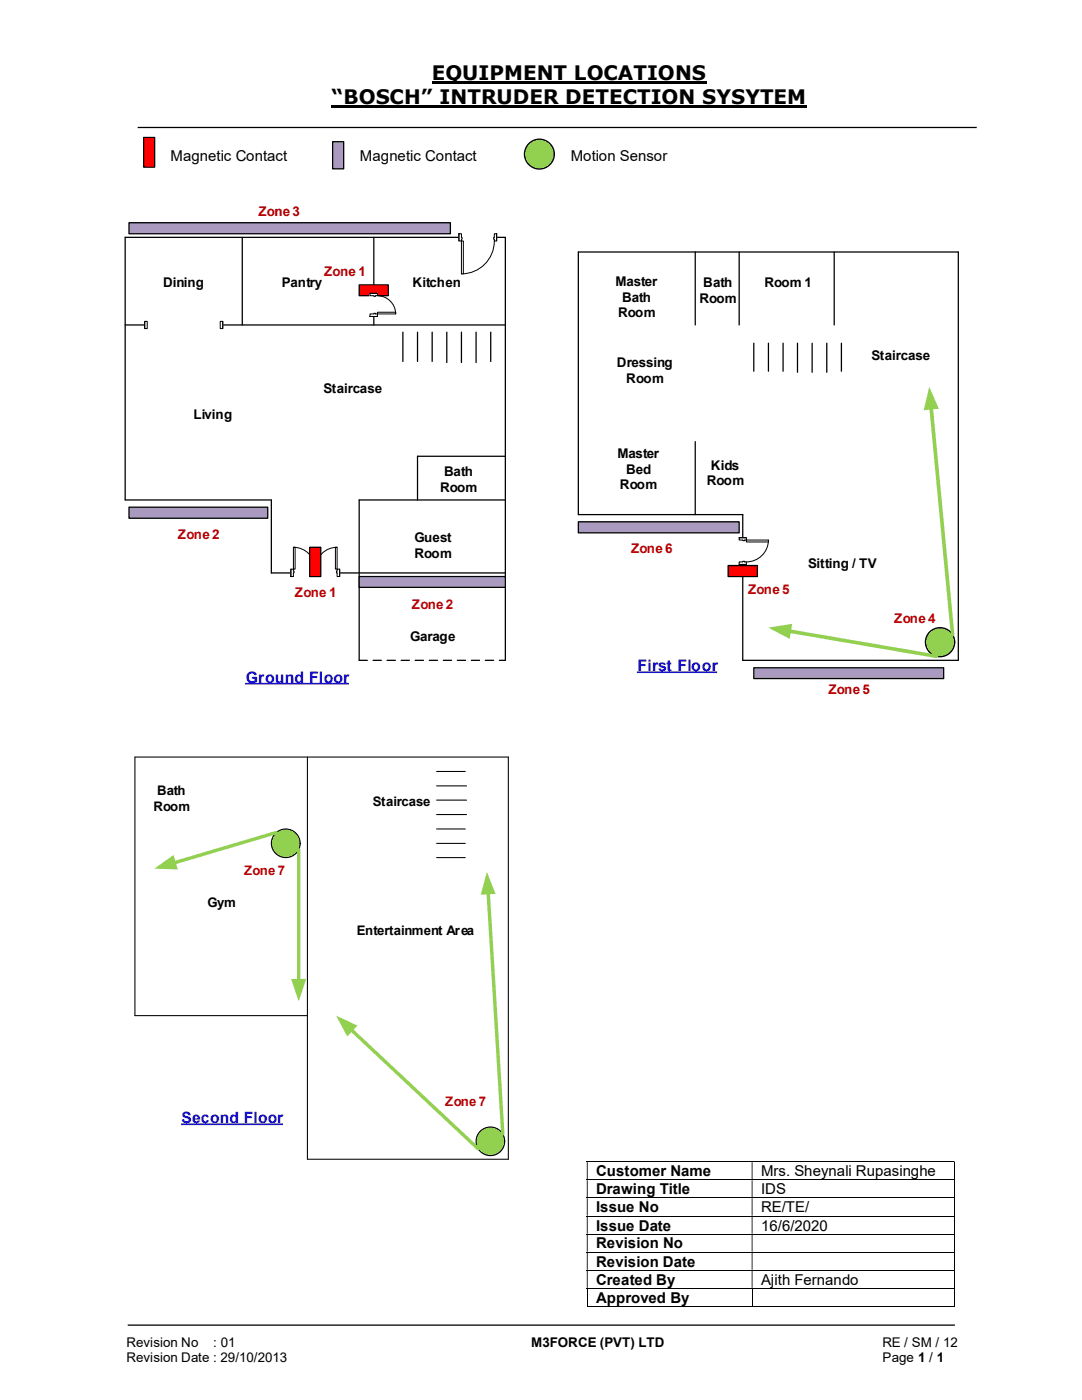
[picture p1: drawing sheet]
<svg xmlns="http://www.w3.org/2000/svg" width="216mm" height="279mm" viewBox="0 0 216 279" stroke-linecap="round" stroke-linejoin="round" font-family="sans-serif">
<path d="M86.1 16.5h54.9M66.2 21.3h94.8" fill="none" stroke="#000" stroke-width=".42"/>
<path d="M27.5 25.4h167.4M25.5 264.5h165" fill="none" stroke="#000" stroke-width=".25"/>
<g fill="none" stroke="#000" stroke-width=".2">
<path d="M117.1 231.9h73.3M117.1 235.5h73.3M117.1 239.1h73.3M190.5 231.9v3.5M190.5 235.5v3.5M190.5 239.1v3.5M117.1 242.7h73.3M117.1 246.3h73.3M117.1 249.9h73.3M117.1 253.5h73.3M117.1 257.1h73.3M117.2 257.2v3.6"/>
<path d="M150.1 257.2v3.6M190.5 242.8v3.4M190.5 246.4v3.4M190.5 250v3.4M190.5 253.6v3.4M190.5 257.2v3.6M117.1 260.7h32.9M150.2 260.7h40.2"/>
</g>
<g fill="#000">
<path d="M190.4 231.8h.1v.1h-.1zM117.1 231.9h.2v3.5h-.2zM150 231.9h.2v3.5h-.2z" fill-rule="evenodd"/>
<path d="M190.4 235.4h.1v.1h-.1zM117.1 235.5h.2v3.5h-.2zM150 235.5h.2v3.5h-.2z" fill-rule="evenodd"/>
<path d="M190.4 239h.1v.1h-.1zM117.1 239.1h.2v3.5h-.2zM150 239.1h.2v3.5h-.2z" fill-rule="evenodd"/>
<path d="M190.4 242.6h.1v.2h-.1zM117.1 242.8h.2v3.4h-.2zM150 242.8h.2v3.4h-.2z" fill-rule="evenodd"/>
<path d="M190.4 246.2h.1v.2h-.1zM117.1 246.4h.2v3.4h-.2zM150 246.4h.2v3.4h-.2z" fill-rule="evenodd"/>
<path d="M190.4 249.8h.1v.2h-.1zM117.1 250h.2v3.4h-.2zM150 250h.2v3.4h-.2z" fill-rule="evenodd"/>
<path d="M190.4 253.4h.1v.2h-.1zM117.1 253.6h.2v3.4h-.2zM150 253.6h.2v3.4h-.2z" fill-rule="evenodd"/>
</g>
<path d="M190.4 257h.1v.2h-.1zM190.4 260.6h.1v.2h-.1z" fill="#000"/>
<path d="M28.7 27.4h2.2v6h-2.2z" fill="#f00"/>
<path d="M28.7 27.4h2.2v6h-2.2zM48.3 47.4v17.5M74.6 47.4v17.5M25 64.9h75.8M100.8 99.8h-29.1v32M100.8 91.1h-17.5v8.7M100.8 114.3h-46.7v-14.5h-29.1v-52.4h75.8v84.4" fill="none" stroke="#000" stroke-width=".25"/>
<path d="M71.6 131.7h1.7l.1 .1-.1 .1h-1.6zM74.4 131.7h1.7l.1 .1-.1 .1h-1.6zM77.2 131.7h1.7l.1 .1-.1 .1h-1.6zM80 131.7h1.7l.1 .1-.1 .1h-1.6zM82.8 131.7h1.7l.1 .1-.1 .1h-1.7zM85.6 131.7h1.7l.1 .1-.1 .1h-1.7zM88.4 131.7h1.7l.1 .1-.1 .1h-1.7zM91.2 131.7h1.7l.1 .1-.1 .1h-1.6zM94 131.7h1.7l.1 .1-.1 .1h-1.6zM96.8 131.7h1.7l.1 .1-.1 .1h-1.6zM99.6 131.7h1.2l.1 .1-.1 .1h-1.1z" fill="#000"/>
<path d="M25.7 101.2h27.7v2.2h-27.7z" fill-rule="evenodd" fill="#ab9ac0"/>
<path d="M25.7 101.2h27.7v2.2h-27.7z" fill="none" stroke="#000" stroke-width=".25"/>
<path d="M25.7 44.4h64.2v2.3h-64.2z" fill-rule="evenodd" fill="#ab9ac0"/>
<path d="M25.7 44.4h64.2v2.3h-64.2z" fill="none" stroke="#000" stroke-width=".25"/>
<path d="M71.7 56.9h5.8v2.1h-5.8z" fill-rule="evenodd" fill="#f00"/>
<path d="M71.7 56.9h5.8v2.1h-5.8zM115.4 50.3h75.8v81.5h-43v-29.1h-32.8zM138.7 50.3v14.6M147.5 50.3v14.6M166.5 50.3v14.6" fill="none" stroke="#000" stroke-width=".25"/>
<circle cx="187.6" cy="128.2" r="2.91" fill="#92d050"/>
<circle cx="187.6" cy="128.2" r="2.91" fill="none" stroke="#000" stroke-width=".25"/>
<path d="M157.4 125.9l29.5 5.1" fill="none" stroke="#92d050" stroke-width=".72"/>
<path d="M153.3 125.3l4.8-.8-.5 3z" fill="#92d050"/>
<path d="M185.8 81.4l4.3 45.3" fill="none" stroke="#92d050" stroke-width=".72"/>
<path d="M185.4 77.2l1.9 4.4-3 .3z" fill="#92d050"/>
<path d="M73.8 58.5h1.6v4.7h-1.6z" fill-rule="evenodd" fill="#fff"/>
<path d="M73.8 58.5h1.6v4.7h-1.6z" fill="none" stroke="#fff" stroke-width=".2"/>
<path d="M73.8 62.7v.5h1.5v-.5zM73.8 58.5h1.5v.5h-1.5z" fill-rule="evenodd" fill="#fff"/>
<path d="M74.6 59h-.8v-.5h1.5v.5h-.4M74.6 62.7h-.8v.5h1.5v-.5h-.4" fill="none" stroke="#000" stroke-width=".2"/>
<path d="M74.6 62.5v.2h.3v-.2zM74.6 59h.3v.1h-.3z" fill-rule="evenodd" fill="#fff"/>
<path d="M73.8 58.5h1.5M74.6 59v.1h.3v-.1M75.3 59a3.7 3.7 0 0 1 3.7 3.7M73.8 63.2h1.5M74.6 62.7v-.2h.3v.2" fill="none" stroke="#000" stroke-width=".2"/>
<path d="M75.3 62.3h3.7v.4h-3.7z" fill="#fff"/>
<path d="M75.3 62.3h3.7v.4h-3.7z" fill="none" stroke="#000" stroke-width=".2"/>
<path d="M28.9 64.1h15.5v1.5h-15.5z" fill="#fff"/>
<path d="M28.9 64.1h15.5v1.5h-15.5z" fill="none" stroke="#fff" stroke-width=".2"/>
<path d="M43.9 64.1v1.5h.5v-1.5zM28.9 64.1h.5v1.5h-.5z" fill-rule="evenodd" fill="#fff"/>
<path d="M28.9 64.1h.5v1.5h-.5zM28.9 64.1v1.5M43.9 64.1h.5v1.5h-.5zM44.4 64.1v1.5" fill="none" stroke="#000" stroke-width=".2"/>
<path d="M48.9 136.4h20.7M127.1 134.2h16" fill="none" stroke="#120df4" stroke-width=".34"/>
<path d="M58 113.5h9.8v1.6h-9.8z" fill="#fff"/>
<path d="M58 113.5h9.8v1.6h-9.8z" fill="none" stroke="#fff" stroke-width=".2"/>
<path d="M67.3 113.6v1.5h.5v-1.5zM58 113.6h.5v1.5h-.5z" fill-rule="evenodd" fill="#fff"/>
<path d="M58.5 114v-.4h-.5v1.5h.5v-.8M67.3 114v-.4h.5v1.5h-.5v-.8" fill="none" stroke="#000" stroke-width=".2"/>
<path d="M67.1 114v.3h.2v-.3zM58.5 114h.2v.3h-.2z" fill-rule="evenodd" fill="#fff"/>
<path d="M58 113.6v1.5M58.5 109.2a4.4 4.4 0 0 1 4.4 4.4 4.4 4.4 0 0 1 4.4-4.4M58.5 114h.2v.3h-.2M67.3 114h-.2v.3h.2M67.8 113.6v1.5" fill="none" stroke="#000" stroke-width=".2"/>
<path d="M58.5 109.2h.4v4.4h-.4z" fill-rule="evenodd" fill="#fff"/>
<path d="M58.5 109.2h.4v4.4h-.4z" fill="none" stroke="#000" stroke-width=".2"/>
<path d="M66.9 109.2h.4v4.4h-.4z" fill-rule="evenodd" fill="#fff"/>
<path d="M66.9 109.2h.4v4.4h-.4z" fill="none" stroke="#000" stroke-width=".2"/>
<path d="M61.8 109.2h2.2v5.9h-2.2z" fill="#f00"/>
<path d="M61.8 109.2h2.2v5.9h-2.2z" fill="none" stroke="#000" stroke-width=".25"/>
<path d="M71.7 115.1h29.1v2.1h-29.1z" fill-rule="evenodd" fill="#ab9ac0"/>
<path d="M138.7 88.1v14.6M71.7 115.1h29.1v2.1h-29.1z" fill="none" stroke="#000" stroke-width=".25"/>
<path d="M150.4 133.3h37.9v2.1h-37.9z" fill-rule="evenodd" fill="#ab9ac0"/>
<g fill="none" stroke="#000" stroke-width=".25">
<path d="M80.4 66.3v5.8M83.3 66.3v5.8M86.2 66.3v5.8M89.2 66.3v6M92.1 66.3v6M95 66.3v6M97.9 66.3v5.8M150.4 68.5v5.6M153.3 68.5v5.6M156.3 68.5v5.6M159.1 68.5v5.8M162.1 68.5v5.8"/>
<path d="M165 68.5v5.8M167.9 68.5v5.6M150.4 133.3h37.9v2.1h-37.9z"/>
</g>
<path d="M115.4 104.1h32.1v2.2h-32.1z" fill-rule="evenodd" fill="#ab9ac0"/>
<path d="M115.4 104.1h32.1v2.2h-32.1z" fill="none" stroke="#000" stroke-width=".25"/>
<path d="M145.3 112.9h5.8v2.2h-5.8z" fill-rule="evenodd" fill="#f00"/>
<path d="M145.3 112.9h5.8v2.2h-5.8z" fill="none" stroke="#000" stroke-width=".25"/>
<path d="M91.6 46.6h7.5v1.5h-7.5z" fill="#fff"/>
<path d="M91.6 46.6h7.5v1.5h-7.5z" fill="none" stroke="#fff" stroke-width=".2"/>
<path d="M91.6 46.7v1.4h.5v-1.4zM98.6 46.7h.5v1.4h-.5z" fill-rule="evenodd" fill="#fff"/>
<path d="M92.1 47.4v-.7h-.5v1.4h.5v-.3M98.6 47.4v-.7h.5v1.4h-.5v-.3" fill="none" stroke="#000" stroke-width=".2"/>
<path d="M92.1 47.4v.4h.1v-.4zM98.5 47.4h.1v.4h-.1z" fill-rule="evenodd" fill="#fff"/>
<path d="M91.6 46.7v1.4M92.1 47.4h.1v.4h-.1M98.6 48.1a6.5 6.5 0 0 1-6.5 6.6M98.6 47.4h-.1v.4h.1M99.1 46.7v1.4" fill="none" stroke="#000" stroke-width=".2"/>
<path d="M92.1 48.1h.4v6.6h-.4z" fill-rule="evenodd" fill="#fff"/>
<path d="M92.1 48.1h.4v6.6h-.4z" fill="none" stroke="#000" stroke-width=".2"/>
<path d="M147.4 107.3h1.6v5.3h-1.6z" fill-rule="evenodd" fill="#fff"/>
<path d="M147.4 107.3h1.6v5.3h-1.6z" fill="none" stroke="#fff" stroke-width=".2"/>
<path d="M147.5 107.3h1.4v.5h-1.4zM147.5 112.1v.5h1.4v-.5z" fill-rule="evenodd" fill="#fff"/>
<path d="M148.2 107.8h-.7v-.5h1.4v.5h-.3M148.2 112.1h-.7v.5h1.4v-.5h-.3" fill="none" stroke="#000" stroke-width=".2"/>
<path d="M148.2 107.8h.4v.1h-.4zM148.2 112v.1h.4v-.1z" fill-rule="evenodd" fill="#fff"/>
<path d="M147.5 107.3h1.4M147.5 112.6h1.4M148.2 107.8v.1h.4v-.1M148.2 112.1v-.1h.4v.1M153.3 107.8a4.4 4.4 0 0 1-4.4 4.3" fill="none" stroke="#000" stroke-width=".2"/>
<path d="M148.9 107.8h4.4v.4h-4.4z" fill="#fff"/>
<path d="M148.9 107.8h4.4v.4h-4.4z" fill="none" stroke="#000" stroke-width=".2"/>
<path d="M61.3 151.1v80.3h40.1v-80.3h-74.5v51.6h34.4" fill="none" stroke="#000" stroke-width=".21"/>
<circle cx="57" cy="168.3" r="2.87" fill="#92d050"/>
<circle cx="57" cy="168.3" r="2.87" fill="none" stroke="#000" stroke-width=".21"/>
<path d="M55.1 166.2l-20.4 6" fill="none" stroke="#92d050" stroke-width=".68"/>
<path d="M30.8 173.4l3.8-2.8 .9 2.9z" fill="#92d050"/>
<path d="M59.6 169.6v26.1" fill="none" stroke="#92d050" stroke-width=".68"/>
<g fill="#92d050">
<path d="M58.1 195.4h3l-1.5 4.4z"/>
<circle cx="97.9" cy="227.8" r="2.86"/>
</g>
<circle cx="97.9" cy="227.8" r="2.86" fill="none" stroke="#000" stroke-width=".21"/>
<path d="M70.1 205.5l25.3 23.8" fill="none" stroke="#92d050" stroke-width=".68"/>
<path d="M67.1 202.7l4.2 2-2 2.1z" fill="#92d050"/>
<path d="M97.4 178.1l2.9 48.2" fill="none" stroke="#92d050" stroke-width=".68"/>
<path d="M97.2 174l1.7 4.4-3 .2z" fill="#92d050"/>
<path d="M36.1 224.4h20.4" fill="none" stroke="#120df4" stroke-width=".34"/>
<path d="M87.1 159.7h6M87.1 156.8h6M87.1 154h5.7M87.1 171.2h5.7M87.1 168.3h5.7M87.1 165.4h5.7M87.1 162.6h6" fill="none" stroke="#000" stroke-width=".21"/>
<path d="M66.4 28.3h2.2v5.4h-2.2z" fill="#ab9ac0"/>
<path d="M66.4 28.3h2.2v5.4h-2.2z" fill="none" stroke="#000" stroke-width=".25"/>
<circle cx="107.6" cy="30.8" r="2.98" fill="#92d050"/>
<circle cx="107.6" cy="30.8" r="2.98" fill="none" stroke="#000" stroke-width=".25"/>
<g font-size="4">
<text x="86.1" y="16">EQUIPMENT LOCATIONS</text>
<text x="66.2" y="20.8">“BOSCH” INTRUDER DETECTION SYSYTEM</text>
</g>
<g font-size="3.2" fill="#120df4">
<text x="49" y="136.2">Ground Floor</text>
<text x="127.2" y="133.9">First Floor</text>
</g>
<text font-size="3.1" fill="#120df4" x="36.2" y="224.2">Second Floor</text>
<g font-size="3">
<text x="34" y="32.1">Magnetic Contact</text>
<text x="71.8" y="32.1">Magnetic Contact</text>
<text x="113.9" y="32.1">Motion Sensor</text>
<text x="119" y="234.8">Customer Name</text>
<text x="119" y="238.3">Drawing Title</text>
<text x="151.8" y="234.8">Mrs. Sheynali Rupasinghe</text>
<text x="151.8" y="238.3">IDS</text>
<text x="119" y="241.9">Issue No</text>
<text x="119" y="245.6">Issue Date</text>
<text x="151.8" y="241.9">RE/TE/</text>
<text x="151.8" y="245.6">16/6/2020</text>
<text x="119" y="249.1">Revision No</text>
<text x="119" y="252.8">Revision Date</text>
<text x="119" y="256.4">Created By</text>
<text x="151.8" y="256.4">Ajith Fernando</text>
<text x="119" y="260">Approved By</text>
</g>
<g font-size="2.7" fill="#c00000">
<text x="51.6" y="43.2">Zone 3</text>
<text x="64.7" y="55.2">Zone 1</text>
<text x="35.5" y="107.6">Zone 2</text>
<text x="125.9" y="110.4">Zone 6</text>
<text x="58.8" y="119.2">Zone 1</text>
<text x="149.3" y="118.5">Zone 5</text>
<text x="82.2" y="121.5">Zone 2</text>
<text x="178.4" y="124.4">Zone 4</text>
<text x="165.3" y="138.5">Zone 5</text>
</g>
<g font-size="2.7">
<text x="32.6" y="57.3">Dining</text>
<text x="56.3" y="57.3">Pantry</text>
<text x="82.3" y="57.3">Kitchen</text>
<text x="122.8" y="57.1">Master</text>
<text x="140.3" y="57.3">Bath</text>
<text x="152.5" y="57.3">Room 1</text>
<text x="123.3" y="63.3">Room</text>
<text x="124.1" y="60.2">Bath</text>
<text x="139.6" y="60.4">Room</text>
<text x="173.9" y="71.9">Staircase</text>
<text x="123.1" y="73.2">Dressing</text>
<text x="125" y="76.4">Room</text>
<text x="38.6" y="83.5">Living</text>
<text x="64.6" y="78.4">Staircase</text>
<text x="88.6" y="95.1">Bath</text>
<text x="123.2" y="91.4">Master</text>
<text x="124.9" y="94.5">Bed</text>
<text x="141.9" y="93.7">Kids</text>
<text x="87.8" y="98.2">Room</text>
<text x="123.7" y="97.6">Room</text>
<text x="141" y="96.8">Room</text>
<text x="82.7" y="108.2">Guest</text>
<text x="82.7" y="111.3">Room</text>
<text x="161.2" y="113.4">Sitting / TV</text>
<text x="81.9" y="127.9">Garage</text>
<text x="25.2" y="268.8">Revision No</text>
<text x="42.6" y="268.8">: 01</text>
<text x="106" y="268.8">M3FORCE (PVT) LTD</text>
<text x="176.1" y="268.8">RE / SM / 12</text>
<text x="25.2" y="271.8">Revision Date : 29/10/2013</text>
<text x="176.1" y="271.8">Page 1 / 1</text>
</g>
<g font-size="2.6">
<text x="30.6" y="161.8">Room</text>
<text x="31.4" y="158.8">Bath</text>
<text x="74.4" y="160.9">Staircase</text>
<text x="41.4" y="181">Gym</text>
<text x="71.2" y="186.7">Entertainment Area</text>
</g>
<g font-size="2.6" fill="#c00000">
<text x="48.7" y="174.6">Zone 7</text>
<text x="88.9" y="220.8">Zone 7</text>
</g>
</svg>
